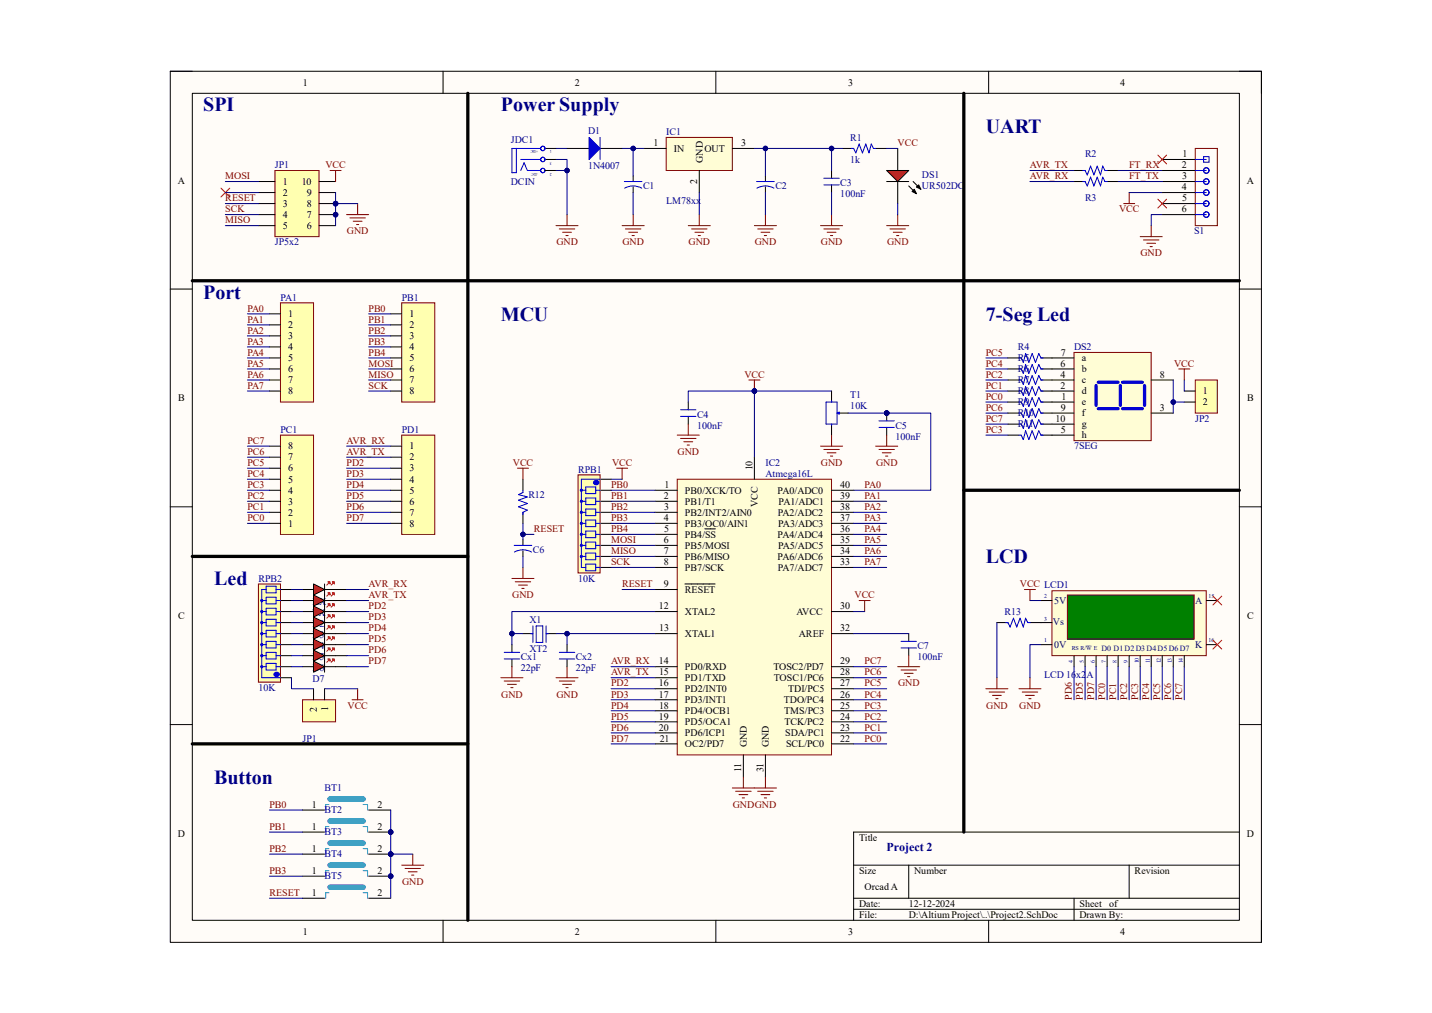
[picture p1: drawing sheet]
# Altium project Project2.PrjPcb
1 sheet, 54 parts. Net scope: global (net labels, ports and power ports of the same name join across sheets).
Board file: Project2.PcbDoc

## Sheet Project2.SchDoc: Project 2
size OrCAD A; SheetNumber: 1; SheetTotal: 1

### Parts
BT1  BT  [SW4]  (value not drawn)
BT2  BT  [SW4]  (value not drawn)
BT3  BT  [SW4]  (value not drawn)
BT4  BT  [SW4]  (value not drawn)
BT5  BT  [SW4]  (value not drawn)
C1  CN-ALU-DIP  [CA-ALU-8]  (value not drawn)
C2  CN-ALU-DIP  [CA-ALU-8]  (value not drawn)
C3  value 100nF  [CN1.5]  (hidden comment: CN1.5)
C4  value 100nF  [CN1.5]  (hidden comment: CN1.5)
C5  value 100nF  [CN1.5]  (hidden comment: CN1.5)
C6  CN-ALU-DIP  [CA-ALU-5W]  (value not drawn)
C7  value 100nF  [CN1.5]  (hidden comment: CN1.5)
Cx1  value 22pF  [CN1]  (hidden comment: CN0)
Cx2  value 22pF  [CN1]  (hidden comment: CN0)
D1  1N4007  [FAIR-DO-41-2]
D2  Led Flat  [Led Flat]  (value not drawn)
D3  Led Flat  [Led Flat]  (value not drawn)
D4  Led Flat  [Led Flat]  (value not drawn)
D5  Led Flat  [Led Flat]  (value not drawn)
D6  Led Flat  [Led Flat]  (value not drawn)
D7  Led Flat  [Led Flat]  (value not drawn)
DS1  UR502DC  [CGX-UR502DC]
DS2  7SEG  [LED7SEG-1-0.56]
IC1  LM78xx  [QTO-220H3]
IC2  Atmega16L  [DIP40PIN]
J1  JP5x2  [JP5-D2T]
JDC1  DCIN  [DC-IN]
JP1  JP1  [JP2-CLOSED]  (value not drawn)
JP2  JP2  [JP2-CLOSED]  (value not drawn)
LCD1  LCD 16x2A  [LCD16X2N]
PA1  JP 1x8 2.54  [JP 1x8 DT]  (value not drawn)
PB1  JP 1x8 2.54  [JP 1x8 DT]  (value not drawn)
PC1  JP 1x8 2.54  [JP 1x8 DT]  (value not drawn)
PD1  JP 1x8 2.54  [JP 1x8 DT]  (value not drawn)
R1  1k  [R1/4W]
R2  R  [R1/4W]  (value not drawn)
R3  R  [R1/4W]  (value not drawn)
R4  R  [R1/4W]  (value not drawn)
R5  R  [R1/4W]  (value not drawn)
R6  R  [R1/4W]  (value not drawn)
R7  R  [R1/4W]  (value not drawn)
R8  R  [R1/4W]  (value not drawn)
R9  R  [R1/4W]  (value not drawn)
R10  R  [R1/4W]  (value not drawn)
R11  R  [R1/4W]  (value not drawn)
R12  R  [R1/4W]  (value not drawn)
R13  R  [R1/4W]  (value not drawn)
RPB1  10K  [RN8]
RPB2  10K  [RN8]
RX  Led Flat  [Led Flat]  (value not drawn)
S1  Socket 6P1R  [Socket 6P1R Vertical]  (value not drawn)
T1  10K  [BIEN TRO VI CHINH NAM]
TX  Led Flat  [Led Flat]  (value not drawn)
X1  XT2  [XT2]

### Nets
GND: BT1.2 BT2.2 BT3.2 BT4.2 BT5.2 C1.2 C2.2 C3.1 C4.1 C5.1 C6.2 C7.1 Cx1.1 Cx2.1 DS1.2(K) IC1.2(GND) IC2.11(GND) IC2.31(GND) J1.6 J1.7 J1.8 J1.9 JDC1.2(TN) JDC1.3(S) LCD1.1(GND) R13.1 S1.6 T1.3
VCC: C4.2 DS1.1(A) IC2.10(VCC) IC2.30(AVCC) J1.10 JP1.1 JP2.1 LCD1.2(VDD) R1.2 R12.2 RPB1.1 S1.4 T1.1
AVR_RX: IC2.14(PD0/RXD) PD1.1 R3.1 RX.K
AVR_TX: IC2.15(PD1/TXD) PD1.2 R2.1 TX.K
FT_RX: R2.2 S1.2
FT_TX: R3.2 S1.3
MISO: IC2.7(PB6/MISO) J1.5 PB1.7 RPB1.8
MOSI: IC2.6(PB5/MOSI) J1.1 PB1.6 RPB1.7
PA0: C5.2 IC2.40(PA0/ADC0) PA1.1 T1.2
PA1: IC2.39(PA1/ADC1) PA1.2
PA2: IC2.38(PA2/ADC2) PA1.3
PA3: IC2.37(PA3/ADC3) PA1.4
PA4: IC2.36(PA4/ADC4) PA1.5
PA5: IC2.35(PA5/ADC5) PA1.6
PA6: IC2.34(PA6/ADC6) PA1.7
PA7: IC2.33(PA7/ADC7) PA1.8
PB0: BT1.1 IC2.1(PB0/XCK/TO) PB1.1 RPB1.2
PB1: BT2.1 IC2.2(PB1/T1) PB1.2 RPB1.3
PB2: BT3.1 IC2.3(PB2/INT2/AIN0) PB1.3 RPB1.4
PB3: BT4.1 IC2.4(PB3/OC0/AIN1) PB1.4 RPB1.5
PB4: IC2.5(PB4/~{SS}) PB1.5 RPB1.6
PC0: IC2.22(SCL/PC0) LCD1.7(D0) PC1.1 R8.2
PC1: IC2.23(SDA/PC1) LCD1.8(D1) PC1.2 R7.2
PC2: IC2.24(TCK/PC2) LCD1.9(D2) PC1.3 R6.2
PC3: IC2.25(TMS/PC3) LCD1.10(D3) PC1.4 R11.2
PC4: IC2.26(TDO/PC4) LCD1.11(D4) PC1.5 R5.2
PC5: IC2.27(TDI/PC5) LCD1.12(D5) PC1.6 R4.2
PC6: IC2.28(TOSC1/PC6) LCD1.13(D6) PC1.7 R9.2
PC7: IC2.29(TOSC2/PD7) LCD1.14(D7) PC1.8 R10.2
PD2: D2.K IC2.16(PD2/INT0) PD1.3
PD3: D3.K IC2.17(PD3/INT1) PD1.4
PD4: D4.K IC2.18(PD4/OCB1) PD1.5
PD5: D5.K IC2.19(PD5/OCA1) LCD1.5(R/~{W}) PD1.6
PD6: D6.K IC2.20(PD6/ICP1) LCD1.4(RS) PD1.7
PD7: D7.K IC2.21(OC2/PD7) LCD1.6(~{EN}) PD1.8
RESET: BT5.1 C6.1 IC2.9(~{RESET}) J1.3 R12.1
SCK: IC2.8(PB7/SCK) J1.4 PB1.8 RPB1.9
NetC1_1: C1.1 D1.1(K) IC1.1(IN)
NetC2_1: C2.1 C3.2 IC1.3(OUT) R1.1
NetC7_2: C7.2 IC2.32(AREF)
NetCx1_2: Cx1.2 IC2.12(XTAL2) X1.1
NetCx2_2: Cx2.2 IC2.13(XTAL1) X1.2
NetD1_2: D1.2(A) JDC1.1(T)
NetD2_A: D2.A RPB2.7
NetD3_A: D3.A RPB2.6
NetD4_A: D4.A RPB2.5
NetD5_A: D5.A RPB2.4
NetD6_A: D6.A RPB2.3
NetD7_A: D7.A RPB2.2
NetDS2_1: DS2.1(e) R8.1
NetDS2_2: DS2.2(d) R7.1
NetDS2_3: DS2.3(Vcc) DS2.8(Vcc) JP2.2
NetDS2_4: DS2.4(c) R6.1
NetDS2_5: DS2.5(h) R11.1
NetDS2_6: DS2.6(b) R5.1
NetDS2_7: DS2.7(a) R4.1
NetDS2_9: DS2.9(f) R9.1
NetDS2_10: DS2.10(g) R10.1
NetJP1_2: JP1.2 RPB2.1
NetLCD1_3: LCD1.3(VEE) R13.2
NetRPB2_8: RPB2.8 TX.A
NetRPB2_9: RPB2.9 RX.A

Not connected (* = marked no-connect by the designer): J1 2*; LCD1 15(A)* 16(K)*; S1 1* 5*

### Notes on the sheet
- SPI
- Power Supply
- UART
- (near PA1) Port
- MCU
- 7-Seg Led
- LCD
- Led
- Button
